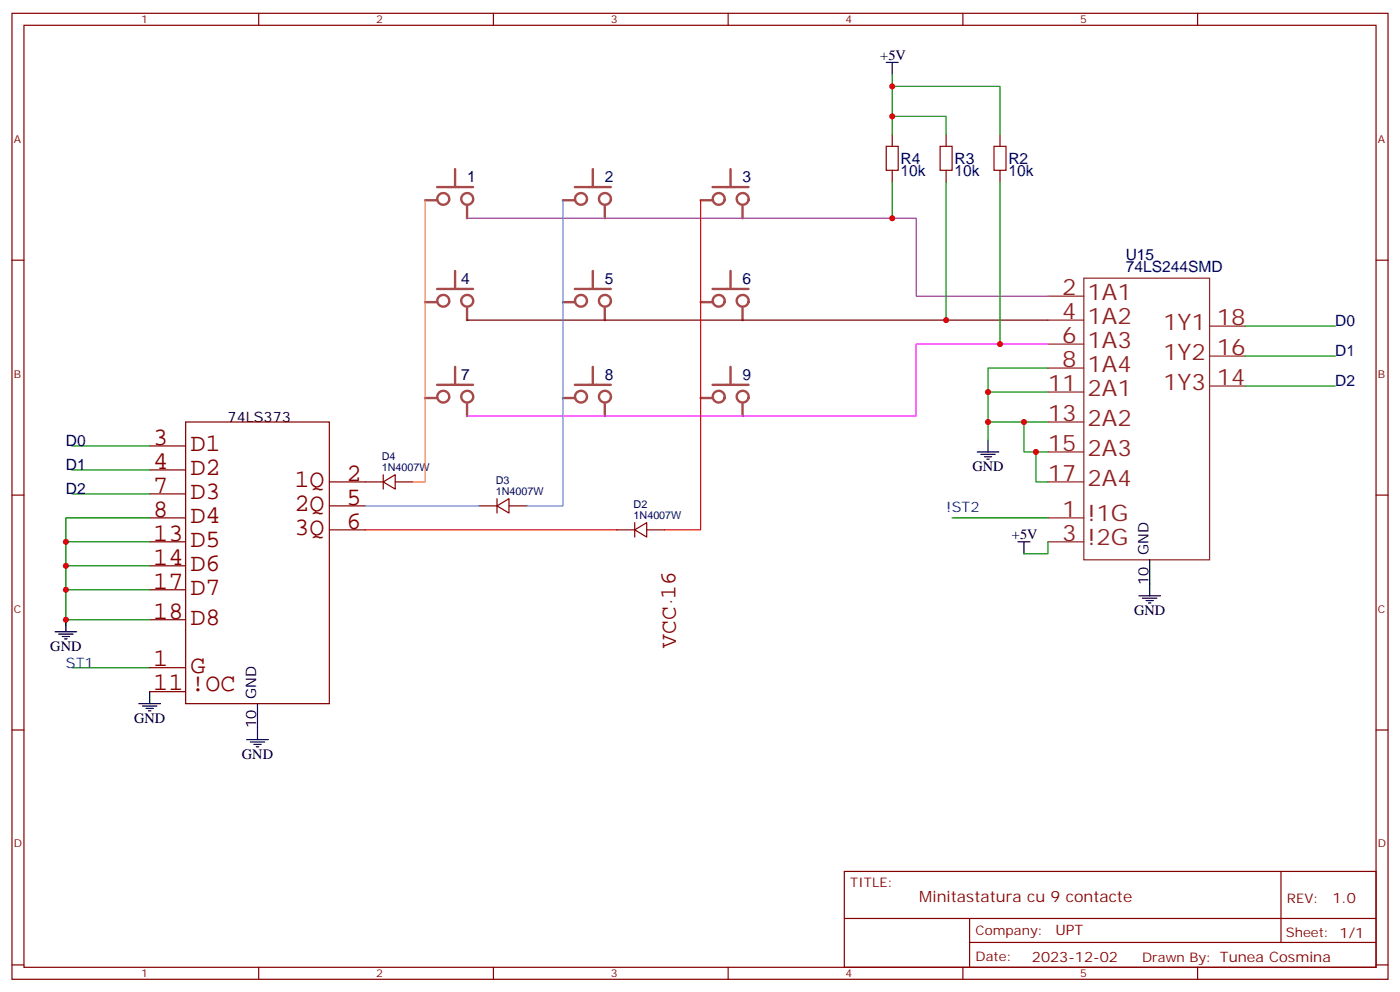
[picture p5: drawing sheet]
<svg xmlns="http://www.w3.org/2000/svg" width="412mm" height="292mm" viewBox="0 0 412 292" stroke-linecap="round" stroke-linejoin="round" font-family="sans-serif">
<g fill="none" stroke="#870000" stroke-width=".35">
<path d="M3.5 3.9h405.4v284.4h-405.4zM7.1 7.4h398.2v277.3h-398.2zM76.2 3.9v3.5M145.3 3.9v3.5M214.5 3.9v3.5M283.6 3.9v3.5M352.8 3.9v3.5M3.5 76.6h3.6M405.3 76.6h3.6M3.5 145.7h3.6M405.3 145.7h3.6M3.5 214.9h3.6"/>
<path d="M405.3 214.9h3.6M248.7 256.5h156.6v28.2h-156.6zM377.3 256.5v20.9M248.7 270.4h156.5M285.6 277.4h119.6M285.6 270.4v14.1M3.5 284h3.6M76.2 284.7v3.6M145.3 284.7v3.6M214.5 284.7v3.6M283.6 284.7v3.6M352.8 284.7v3.6"/>
<path d="M405.3 284h3.6"/>
</g>
<g fill="none" stroke="#850000" stroke-width=".35">
<path d="M44.1 138.3h10.6M44.1 131.3h10.6M54.7 124.2h42.3v82.9h-42.3zM44.1 159.5h10.6M44.1 152.4h10.6M44.1 145.4h10.6M97 156h10.6M97 148.9h10.6M97 141.9h10.6M44.1 173.6h10.6M44.1 166.5h10.6M44.1 182.4h10.6"/>
<path d="M44.1 203.6h10.6"/>
</g>
<path d="M40.9 207.1h6.4M42 207.8h4.2M43 208.5h2.2M43.7 209.2h.7M44.1 203.6v3.5" fill="none" stroke="#000" stroke-width=".35"/>
<circle cx="197.6" cy="177.1" r=".18" fill="#850000"/>
<g fill="none" stroke="#8c2424" stroke-width=".35">
<path d="M308.7 94.2h10.6M308.7 87.2h10.6M319.3 81.9h37v82.9h-37zM356.3 96h10.6M308.7 115.4h10.6M308.7 108.3h10.6M308.7 101.3h10.6M356.3 104.8h10.6M356.3 113.6h10.6M308.7 133h10.6M308.7 124.2h10.6M308.7 152.4h10.6"/>
<path d="M308.7 159.5h10.6M308.7 141.9h10.6"/>
</g>
<g fill="none" stroke="#a64a4a" stroke-width=".71">
<path d="M125.2 58.9h3.6M128.8 55.1h10.5M132.3 58.9a1.76 1.76 0 0 0-2.1-2.1 1.76 1.76 0 0 0-1 2.8 1.76 1.76 0 0 0 2.9-.2l.2-.5M134.1 49.8v5.2M165.8 58.9h3.5M169.3 55.1h10.6M174.6 49.8v5.2M206.4 58.9h3.5M209.9 55.1h10.6M215.2 49.8v5.2M134.1 79.8v5.2M137.6 60.7v3.5"/>
<path d="M174.6 79.8v5.2M178.2 60.7v3.5M215.2 79.8v5.2M218.7 60.7v3.5M125.2 88.9h3.6M128.8 85.1h10.5M132.3 88.9a1.76 1.76 0 0 0-2.1-2.1 1.76 1.76 0 0 0-1 2.8 1.76 1.76 0 0 0 2.9-.2l.2-.5M137.6 90.7v3.5M139.4 88.9a1.76 1.76 0 0 0-2.1-2.1 1.76 1.76 0 0 0-1.1 2.8 1.76 1.76 0 0 0 3-.2l.1-.5M165.8 88.9h3.5M169.3 85.1h10.6M172.9 88.9a1.76 1.76 0 0 0-2.1-2.1 1.76 1.76 0 0 0-1.1 2.8 1.76 1.76 0 0 0 3-.2l.2-.5"/>
<path d="M178.2 90.7v3.5M179.9 88.9a1.76 1.76 0 0 0-2.1-2.1 1.76 1.76 0 0 0-1 2.8 1.76 1.76 0 0 0 2.9-.2l.2-.5M206.4 88.9h3.5M209.9 85.1h10.6M213.4 88.9a1.76 1.76 0 0 0-2.1-2.1 1.76 1.76 0 0 0-1 2.8 1.76 1.76 0 0 0 3-.2l.1-.5M218.7 90.7v3.5M220.5 88.9a1.76 1.76 0 0 0-2.1-2.1 1.76 1.76 0 0 0-1 2.8 1.76 1.76 0 0 0 2.9-.2l.2-.5M125.2 117.2h3.6M128.8 113.3h10.5M132.3 117.1a1.76 1.76 0 0 0-2.1-2.1 1.76 1.76 0 0 0-1 2.8 1.76 1.76 0 0 0 2.9-.2l.2-.4M134.1 108v5.2M137.6 118.9v3.5"/>
<path d="M139.4 117.1a1.76 1.76 0 0 0-2.1-2.1 1.76 1.76 0 0 0-1.1 2.8 1.76 1.76 0 0 0 3-.2l.1-.4M165.8 117.2h3.5M169.3 113.3h10.6M172.9 117.1a1.76 1.76 0 0 0-2.1-2.1 1.76 1.76 0 0 0-1.1 2.8 1.76 1.76 0 0 0 3-.2l.2-.4M174.6 108v5.2M178.2 118.9v3.5M179.9 117.1a1.76 1.76 0 0 0-2.1-2.1 1.76 1.76 0 0 0-1 2.8 1.76 1.76 0 0 0 2.9-.2l.2-.4M206.4 117.2h3.5M209.9 113.3h10.6M213.4 117.1a1.76 1.76 0 0 0-2.1-2.1 1.76 1.76 0 0 0-1 2.8 1.76 1.76 0 0 0 3-.2l.1-.4M215.2 108v5.2M218.7 118.9v3.5"/>
<path d="M220.5 117.1a1.76 1.76 0 0 0-2.1-2.1 1.76 1.76 0 0 0-1 2.8 1.76 1.76 0 0 0 2.9-.2l.2-.4"/>
<circle cx="137.6" cy="58.6" r="1.74"/>
<circle cx="171.2" cy="58.6" r="1.75"/>
<circle cx="178.2" cy="58.6" r="1.74"/>
<circle cx="211.7" cy="58.6" r="1.75"/>
<circle cx="218.8" cy="58.6" r="1.74"/>
</g>
<path d="M261.1 18.4h3.5M262.8 18.4v3.5" fill="none" stroke="#000" stroke-width=".35"/>
<path d="M261.1 43.1h3.5v7h-3.5zM276.9 43.1h3.6v7h-3.6zM292.8 43.1h3.5v7h-3.5z" fill="none" stroke="#a10000" stroke-width=".35"/>
<path d="M262.8 39.5v3.6M278.7 39.5v3.6M294.6 39.5v3.6M262.8 50.1v3.6M278.7 50.1v3.6M294.6 50.1v3.6" fill="none" stroke="#870000" stroke-width=".35"/>
<path d="M262.8 34.3h15.9v5.2M262.8 25.4h31.8v14.1M262.8 21.9v17.6" fill="none" stroke="#008700" stroke-width=".35"/>
<path d="M137.6 64.2h132.3v23h38.8" fill="none" stroke="#93c" stroke-width=".35"/>
<g fill="#a64a4a">
<circle cx="137.6" cy="64.2" r=".18"/>
<circle cx="178.2" cy="64.2" r=".18"/>
<circle cx="165.8" cy="58.9" r=".18"/>
<circle cx="125.2" cy="58.9" r=".18"/>
<circle cx="125.2" cy="88.9" r=".18"/>
<circle cx="137.6" cy="94.2" r=".18"/>
<circle cx="165.8" cy="88.9" r=".18"/>
<circle cx="178.2" cy="94.2" r=".18"/>
<circle cx="125.2" cy="117.2" r=".18"/>
<circle cx="137.6" cy="122.4" r=".18"/>
<circle cx="165.8" cy="117.2" r=".18"/>
<circle cx="178.2" cy="122.4" r=".18"/>
<circle cx="206.4" cy="117.2" r=".18"/>
<circle cx="218.7" cy="122.4" r=".18"/>
<circle cx="218.7" cy="94.2" r=".18"/>
<circle cx="206.4" cy="88.9" r=".18"/>
<circle cx="206.4" cy="58.9" r=".18"/>
<circle cx="218.7" cy="64.2" r=".18"/>
</g>
<path d="M137.6 94.2h171.1" fill="none" stroke="#600" stroke-width=".35"/>
<path d="M308.7 101.3h-38.8v21.1h-132.3" fill="none" stroke="#f0f" stroke-width=".35"/>
<g fill="none" stroke="#008700" stroke-width=".35">
<path d="M262.8 53.7v10.5M278.7 53.7v40.5M294.6 53.7v47.6M366.9 96h26.4M291 115.4h17.7M308.7 108.3h-17.7v21.2M366.9 104.8h26.4M366.9 113.6h26.4M21.2 131.3h22.9M21.2 138.3h22.9M291 124.2h17.7M301.6 124.2v8.8h7.1"/>
<path d="M305.2 133v8.9h3.5M19.4 159.5h24.7M21.2 145.4h22.9M44.1 152.4h-24.7v31.8M280.5 152.4h28.2M308.7 159.5v3.5h-7.1M19.4 166.5h24.7M19.4 173.6h24.7M19.4 182.4h24.7M21.2 196.5h22.9"/>
</g>
<path d="M112.9 139.7v4.3M107.6 141.9h5.3M112.9 141.9l3.5-2.2v4.3zM116.4 141.9h5.3M141.1 148.9h5.3M146.4 148.9l3.5-2.1v4.2zM146.4 146.8v4.2M149.9 148.9h5.3M181.7 156h5.3M187 156l3.5-2.2v4.3zM187 153.8v4.3M190.5 156h5.3" fill="none" stroke="#870000" stroke-width=".35"/>
<path d="M165.8 58.9v90h-10.6M107.6 148.9h33.5" fill="none" stroke="#36f" stroke-width=".35"/>
<path d="M206.4 58.9v97.1h-10.6M107.6 156h74.1" fill="none" stroke="#f00" stroke-width=".35"/>
<path d="M125.2 58.9v83h-3.5" fill="none" stroke="#f90" stroke-width=".35"/>
<g fill="none" stroke="#000" stroke-width=".35">
<path d="M287.9 133h6.3M288.9 133.7h4.3M290 134.4h2.1M290.7 135.1h.7M291 129.5v3.5M299.9 159.5h3.5M301.6 159.5v3.5M335.5 175.4h6.3M336.5 176.1h4.3M337.6 176.8h2.1M338.3 177.5h.7M338.7 164.8v10.6"/>
<path d="M16.2 185.9h6.4M17.3 186.7h4.2M18.3 187.4h2.2M19 188.1h.8M19.4 182.4v3.5M72.7 217.7h6.3M73.7 218.4h4.3M74.8 219.1h2.1M75.5 219.8h.7M75.8 207.1v10.6"/>
</g>
<path d="M44.1 196.5h10.6" fill="none" stroke="#850000" stroke-width=".35"/>
<g fill="#c00">
<circle cx="262.8" cy="34.3" r=".88"/>
<circle cx="262.8" cy="25.4" r=".88"/>
<circle cx="262.8" cy="64.2" r=".88"/>
<circle cx="278.7" cy="94.2" r=".88"/>
<circle cx="294.6" cy="101.3" r=".88"/>
<circle cx="19.4" cy="159.5" r=".88"/>
<circle cx="19.4" cy="166.5" r=".88"/>
<circle cx="19.4" cy="173.6" r=".88"/>
<circle cx="19.4" cy="182.4" r=".88"/>
<circle cx="291" cy="115.4" r=".88"/>
<circle cx="291" cy="124.2" r=".88"/>
<circle cx="301.6" cy="124.2" r=".88"/>
<circle cx="305.2" cy="133" r=".88"/>
</g>
<g font-size="7.4" fill="#840000">
<text x="45.2" y="130.9">3</text>
<text x="45.2" y="138">4</text>
<text x="56.1" y="132.8">D1</text>
<text x="56.1" y="139.8">D2</text>
<text x="86.7" y="143.4">1Q</text>
<text x="102.1" y="141.5">2</text>
<text x="45.2" y="145">7</text>
<text x="56.1" y="146.9">D3</text>
<text x="102.1" y="148.6">5</text>
<text x="45.2" y="152.1">8</text>
<text x="56.1" y="153.9">D4</text>
<text x="86.7" y="150.4">2Q</text>
<text x="102.1" y="155.6">6</text>
<text x="45.2" y="159.1">13</text>
<text x="56.1" y="161">D5</text>
<text x="86.7" y="157.5">3Q</text>
<text x="45.2" y="166.2">14</text>
<text x="45.2" y="173.2">17</text>
<text x="56.1" y="168">D6</text>
<text x="56.1" y="175.1">D7</text>
<text x="45.2" y="182.1">18</text>
<text x="56.1" y="183.9">D8</text>
<text x="45.2" y="196.2">1</text>
<text x="45.2" y="203.2">11</text>
<text x="56.1" y="203.3">!OC</text>
<text x="56.1" y="198">G</text>
</g>
<g font-size="6.7" fill="#8d2323">
<text x="312.9" y="86.8">2</text>
<text x="320.3" y="88.2">1A1</text>
<text x="312.9" y="93.9">4</text>
<text x="320.3" y="95.3">1A2</text>
<text x="358.4" y="95.6">18</text>
<text x="312.9" y="100.9">6</text>
<text x="342.6" y="97">1Y1</text>
<text x="312.9" y="108">8</text>
<text x="320.3" y="102.3">1A3</text>
<text x="342.6" y="105.9">1Y2</text>
<text x="358.4" y="104.5">16</text>
<text x="320.3" y="109.4">1A4</text>
<text x="358.4" y="113.3">14</text>
<text x="308.6" y="115">11</text>
<text x="320.3" y="116.5">2A1</text>
<text x="342.6" y="114.7">1Y3</text>
<text x="308.6" y="123.9">13</text>
<text x="320.3" y="125.3">2A2</text>
<text x="308.6" y="132.7">15</text>
<text x="320.3" y="134.1">2A3</text>
<text x="308.6" y="141.5">17</text>
<text x="320.3" y="142.9">2A4</text>
<text x="312.9" y="152.1">1</text>
<text x="320.3" y="153.5">!1G</text>
<text x="312.9" y="159.1">3</text>
<text x="320.3" y="160.5">!2G</text>
</g>
<text font-size="6.7" fill="#840000" x="199.1" y="190.6" transform="rotate(-90 199.1 190.6)">VCC 16</text>
<g font-size="4.6" fill="#000080">
<text x="137.6" y="53.7">1</text>
<text x="178.2" y="53.7">2</text>
<text x="218.7" y="53.7">3</text>
<text x="265.3" y="51.7">10k</text>
<text x="265.3" y="48.2">R4</text>
<text x="281.2" y="51.7">10k</text>
<text x="281.2" y="48.2">R3</text>
<text x="297" y="51.7">10k</text>
<text x="297" y="48.2">R2</text>
<text x="331.6" y="76.6">U15</text>
<text x="135.8" y="83.6">4</text>
<text x="178.2" y="83.6">5</text>
<text x="218.7" y="83.6">6</text>
<text x="331.6" y="80.1">74LS244SMD</text>
<text x="393.3" y="96">D0</text>
<text x="393.3" y="104.8">D1</text>
<text x="135.8" y="111.9">7</text>
<text x="178.2" y="111.9">8</text>
<text x="218.7" y="111.9">9</text>
<text x="393.3" y="113.6">D2</text>
<text x="19.4" y="131.3">D0</text>
<text x="19.4" y="138.3">D1</text>
<text x="19.4" y="145.4">D2</text>
</g>
<text font-size="4.6" fill="#800" x="270.8" y="265.5">Minitastatura cu 9 contacte</text>
<g font-size="4.2">
<text x="259.3" y="17.7">+5V</text>
<text x="67" y="124.2">74LS373</text>
<text x="286.5" y="138.7">GND</text>
<text x="298.1" y="158.8">+5V</text>
<text x="338.3" y="163.5" transform="rotate(-90 338.3 163.5)">GND</text>
<text x="338.3" y="172.1" transform="rotate(-90 338.3 172.1)">10</text>
<text x="334.1" y="181">GND</text>
<text x="14.8" y="191.6">GND</text>
<text x="75.5" y="205.8" transform="rotate(-90 75.5 205.8)">GND</text>
<text x="39.5" y="212.8">GND</text>
<text x="75.5" y="214.4" transform="rotate(-90 75.5 214.4)">10</text>
<text x="71.3" y="223.3">GND</text>
</g>
<g font-size="4.2" fill="#00f">
<text x="278.7" y="150.7">!ST2</text>
<text x="19.4" y="196.5">ST1</text>
</g>
<g font-size="4.2" fill="#800">
<text x="392.5" y="265.8">1.0</text>
<text x="310.9" y="275.3">UPT</text>
<text x="304" y="283.1">2023-12-02</text>
</g>
<g font-size="3.9" fill="#800">
<text x="250.5" y="261.1">TITLE:</text>
<text x="379.1" y="265.8">REV:</text>
<text x="287.4" y="275.3">Company:</text>
<text x="378.7" y="275.9">Sheet: 1/1</text>
<text x="287.4" y="283">Date:</text>
<text x="336.4" y="283.1">Drawn By: Tunea Cosmina</text>
</g>
<g font-size="3.2" fill="#800">
<text x="41.6" y="6.9">1</text>
<text x="110.8" y="6.9">2</text>
<text x="179.9" y="6.9">3</text>
<text x="249.1" y="6.9">4</text>
<text x="318.2" y="6.9">5</text>
<text x="4.1" y="42">A</text>
<text x="405.9" y="42">A</text>
<text x="4.1" y="111.2">B</text>
<text x="405.9" y="111.2">B</text>
<text x="4.1" y="180.3">C</text>
<text x="405.9" y="180.3">C</text>
<text x="4.1" y="249.4">D</text>
<text x="405.9" y="249.4">D</text>
<text x="41.6" y="287.7">1</text>
<text x="110.8" y="287.7">2</text>
<text x="179.9" y="287.7">3</text>
<text x="249.1" y="287.7">4</text>
<text x="318.2" y="287.7">5</text>
</g>
<g font-size="3.2" fill="#000080">
<text x="112.4" y="135.4">D4</text>
<text x="112.4" y="138.7">1N4007W</text>
<text x="146.1" y="142.5">D3</text>
<text x="146.1" y="145.7">1N4007W</text>
<text x="186.6" y="149.5">D2</text>
<text x="186.6" y="152.8">1N4007W</text>
</g>
</svg>
